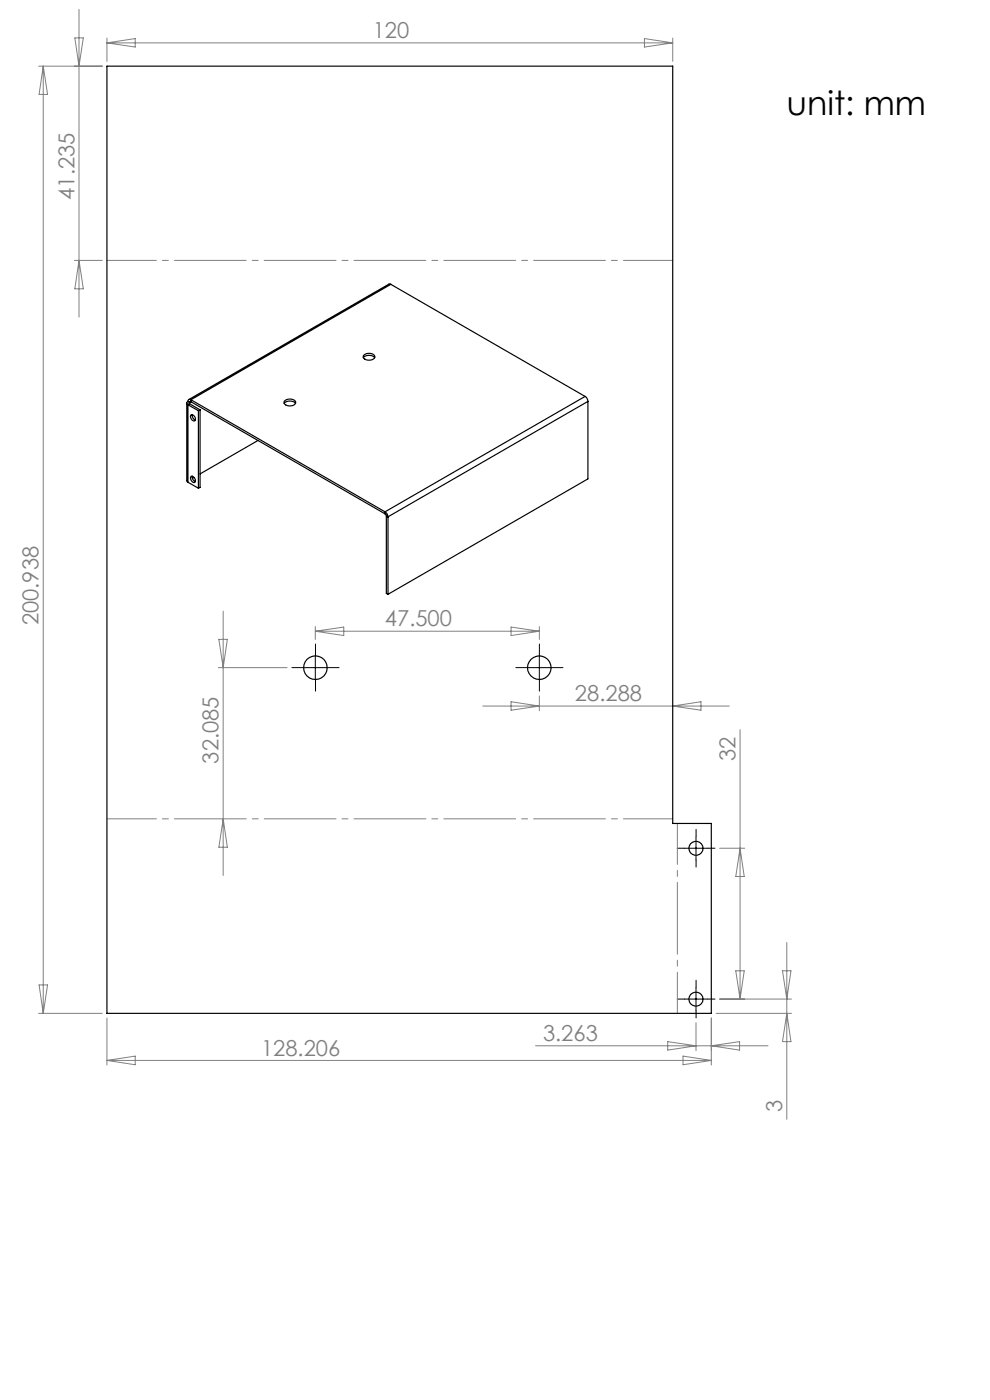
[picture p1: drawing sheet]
<svg xmlns="http://www.w3.org/2000/svg" width="210mm" height="297mm" viewBox="0 0 210 297" stroke-linecap="round" stroke-linejoin="round" font-family="sans-serif">
<g fill="none" stroke="#000" stroke-width=".21" stroke-dasharray="15.2 1.3 1.3 1.3">
<path d="M66.9 139.1v-2.5M114.4 139.1v-2.5M64.4 141.6h-2.5M66.9 144.1v2.5M69.4 141.6h2.5M111.9 141.6h-2.5M114.4 144.1v2.5M116.9 141.6h2.5M145.2 179.9h-1.5M147.7 177.4v-1.5M150.2 179.9h1.5M147.7 182.4v1.5"/>
<path d="M145.2 211.9h-1.5M147.7 209.4v-1.5M147.7 214.4v1.5M150.2 211.9h1.5"/>
</g>
<path d="M66.9 139.1v5M114.4 139.1v5M64.4 141.6h5M111.9 141.6h5M145.1 179.9h5M147.6 177.5v5M145.1 211.9h5M147.6 209.5v5" fill="none" stroke="#000" stroke-width=".21"/>
<path d="M143.7 214.9v-40.2" fill="none" stroke="#808080" stroke-width=".21" stroke-dasharray="15.2 1.3 1.3 1.3" stroke-dashoffset="6.5"/>
<path d="M142.7 55.2h-120M22.7 173.7h120" fill="none" stroke="#808080" stroke-width=".21" stroke-dasharray="15.2 1.3 1.3 1.3" stroke-dashoffset="4.8"/>
<g fill="none" stroke="#808080" stroke-width=".21">
<path d="M8.2 14h13.5M9.2 14v201M9.2 14l.9 6h-1.8zM15.9 8h1.8l-.9 6zM16.8 2v65.3M22.7 8.1v4.9M22.7 9.1h120M22.7 9.1l6-.9v1.8zM136.7 8.2l6 .9-6 .9zM142.7 8.1v4.9M15.8 55.2h5.9M16.8 55.2l.9 6.1h-1.8z"/>
<path d="M46.4 135.6h1.8l-.9 6zM47.3 129.6v56.1M66.9 132.9v2.7M66.9 133.9h47.5M66.9 133.9l6-.9v1.8zM108.4 133l6 .9-6 .9zM114.4 132.9v2.7M46.3 141.6h14.6M102.4 149.8h52.3M108.4 148.9l6 .9-6 .9zM114.4 147.6v3.2M142.7 149.8l6-.9v1.8z"/>
<path d="M157 154.8v57.1M47.3 173.7l.9 6h-1.8zM152.6 179.9h5.4M157 179.9l.9 6h-1.8zM166.9 200v37.5M8.2 215h13.5M8.3 208.9h1.8l-.9 6.1zM22.7 216v10M147.6 217v5.9M150.9 216v10M151.9 215h16M152.6 211.9h15.3"/>
<path d="M156.1 205.9h1.8l-.9 6zM166 205.9h1.8l-.9 6zM166.9 215l.9 6h-1.8zM22.7 225l6-1v1.9zM22.7 225h128.2M113.6 221.9h49.3M141.6 221l6 .9-6 .9zM144.9 224l6 1-6 .9zM150.9 221.9l6-.9v1.8z"/>
</g>
<g fill="none" stroke="#000" stroke-width=".25">
<path d="M22.7 14h120v160.7h8.2v40.3h-128.2zM77.1 75.9a1.69 1.69 0 0 1 2.4 0M77.2 75.3a1.41 1.41 0 0 1 2.3 .5 1.51 1.51 0 0 1-2.5 0zM82.9 60.3h-.4l-42.5 24.5M82.9 60.3l-42.4 24.5M82.9 60.3l41.2 23.8M39.6 85.5v16.6l.3 .2M39.9 85.2a.38 .38 0 0 0-.3 .3 .38 .38 0 0 0 .3 .4M39.9 85.9l2.2 1.2M39.9 85.9v16.4M39.9 85.2l.3 .2M40.2 85.4v.3"/>
<path d="M40.2 85.7l2.2 1.3M40.2 85.7l-.3 .2M40.5 84.8a.39 .39 0 0 0-.4 0 .39 .39 0 0 0-.2 .4M40.5 85.2h-.2l-.1 .2M40.5 84.8v.4M40.5 84.8l41.2 23.8M40.5 85.2l41.2 23.8M40.5 85.2l-.3 .2M40.6 88a.85 .85 0 0 1 .7 1.3 .85 .85 0 0 1-.7-1.3zM40.8 87.9a1.03 1.03 0 0 0 .7 1.2M42.1 87.1v16.5M42.4 87v16.4l-.3 .2"/>
<path d="M42.4 87l-.3 .1M54.7 93.4l-12.3 7.1M60.3 85.6a1.69 1.69 0 0 1 2.4 0M60.4 85a1.64 1.64 0 0 1 2.3 .3 1.42 1.42 0 0 1-2.4 .3zM124.1 84.1l.4 .3 .2 .8M124.1 84.1l-42.4 24.5M124.7 85.2l-42.4 24.4M124.7 85.2v16.4l-42.4 24.5M39.9 102.3l2.2 1.3M40.6 101a.86 .86 0 0 1 .7 1.4 .88 .88 0 0 1-.7-1.4zM40.8 101a1.02 1.02 0 0 0 .7 1.2M41.1 101.3l-.3 .2"/>
<path d="M81.7 108.6l.4 .4 .2 .6M81.7 109l.3 .5M81.7 108.6v.4M82 109.5l.3 .1M82 109.5v16.4l.3 .2M82.3 109.6v16.5"/>
<circle cx="66.9" cy="141.7" r="2.5"/>
<circle cx="114.4" cy="141.7" r="2.5"/>
<circle cx="147.6" cy="180" r="1.48"/>
<circle cx="147.6" cy="212" r="1.48"/>
</g>
<text font-size="7.1" x="166.9" y="24.4">unit: mm</text>
<g font-size="4.7" fill="#808080">
<text x="79.1" y="8.1">120</text>
<text x="15.8" y="42.4" transform="rotate(-90 15.8 42.4)">41.235</text>
<text x="8.2" y="132.7" transform="rotate(-90 8.2 132.7)">200.938</text>
<text x="81.7" y="132.9">47.500</text>
<text x="122" y="148.8">28.288</text>
<text x="46.3" y="162" transform="rotate(-90 46.3 162)">32.085</text>
<text x="156" y="161.5" transform="rotate(-90 156 161.5)">32</text>
<text x="115.2" y="220.8">3.263</text>
<text x="55.4" y="223.9">128.206</text>
<text x="165.9" y="235.9" transform="rotate(-90 165.9 235.9)">3</text>
</g>
</svg>
